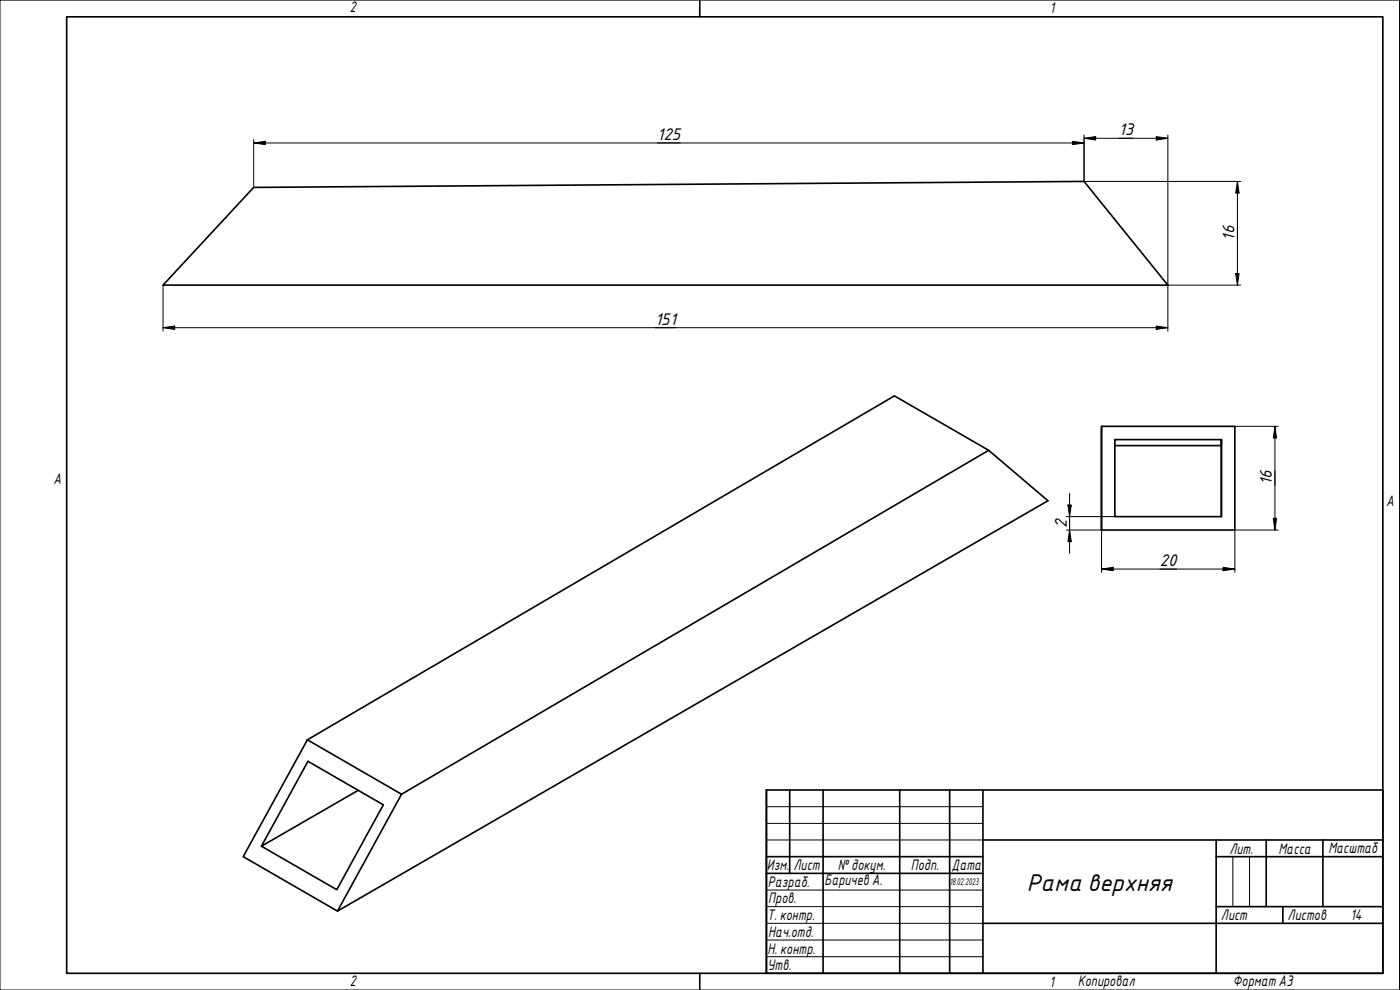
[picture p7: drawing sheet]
<svg xmlns="http://www.w3.org/2000/svg" width="420mm" height="297mm" viewBox="0 0 420 297" stroke-linecap="round" stroke-linejoin="round" font-family="sans-serif">
<path d="M76.1 56.2l249.2-1.8 25.2 31.1h-301.6zM296.7 135.1l-176.2 103.2M330.6 127.9h40v31.1h-40zM330.6 127.9v31.1M366.5 133.7v21.3M366.6 131.9h-32v23.1h32v-23.1l-.1 1.8h-31.9M92.3 222l28.2 16.3-19.2 35.1-28.3-16.4 19.3-35 176.1-103.2 28.3 16.3 17.8 15.1-213.2 123.2M107.5 237.1l-29 16.8 13.9-25.5 22.6 13.1-13.9 25.4-22.6-13" fill="none" stroke="#000" stroke-width=".49"/>
<path d="M20 5h395v287h-395zM210 0v5M210 292v5" fill="none" stroke="#000" stroke-width=".49"/>
<path d="M0 0h420v297h-420z" fill="none" stroke="#000" stroke-width=".3"/>
<g fill="none" stroke="#000" stroke-width=".49">
<path d="M230 237h185v55h-185zM237 237v25M247 237v55M270 237v55M285 237v55M295 237v55M230 257h65M295 252h120M365 257h50M365 252v40M380 252v20M397 252v20"/>
<path d="M230 262h65M295 277h120M365 272h50M385 272v5"/>
</g>
<path d="M230 242h65M230 247.1h65M230 252h65M370 257v15M375 257v15M230 267.1h65M230 272h65M230 277h65M230 282h65M230 287.1h65" fill="none" stroke="#000" stroke-width=".3"/>
<g fill="none" stroke="#000" stroke-width=".3">
<path d="M76.1 42.9l3.5-.5v1zM76.1 42.9h249.2M76.1 41.9v14.3M321.8 42.4l3.5 .5-3.5 .5zM325.3 41.5l3.5-.5v1zM325.3 40.5v13.9h47.1M325.3 41.5h25.2M347 41l3.5 .5-3.5 .5zM350.5 40.5v58.8M371.4 54.4l.5 3.5h-1.1zM371.4 54.4v31.1M48.9 98.3l3.5-.5v1z"/>
<path d="M48.9 98.3h301.6M48.9 85.5v13.8M347 97.8l3.5 .5-3.5 .5zM350.5 85.5h21.9M370.8 82.1h1.1l-.5 3.4zM370.6 127.9h13M382.6 127.9l.5 3.5h-1zM382.6 127.9v31.1M320 159h10.6v12.7M320 155h14.6M320.5 151.5h1l-.5 3.5zM321 159l.5 3.5h-1z"/>
<path d="M321 148v18M382.1 155.5h1l-.5 3.5zM383.6 159h-13v12.7M330.6 170.7l3.5-.5v1zM330.6 170.7h40M367.1 170.2l3.5 .5-3.5 .5z"/>
</g>
<g fill="#000">
<path d="M76.1 42.9l3.5-.5v1z" fill-rule="evenodd"/>
<path d="M321.8 42.4l3.5 .5-3.5 .5z" fill-rule="evenodd"/>
<path d="M325.3 41.5l3.5-.5v1z" fill-rule="evenodd"/>
<path d="M347 41l3.5 .5-3.5 .5z" fill-rule="evenodd"/>
<path d="M371.4 54.4l.5 3.5h-1.1z" fill-rule="evenodd"/>
<path d="M48.9 98.3l3.5-.5v1z" fill-rule="evenodd"/>
<path d="M347 97.8l3.5 .5-3.5 .5z" fill-rule="evenodd"/>
<path d="M370.8 82.1h1.1l-.5 3.4z" fill-rule="evenodd"/>
<path d="M382.6 127.9l.5 3.5h-1z" fill-rule="evenodd"/>
<path d="M320.5 151.5h1l-.5 3.5z" fill-rule="evenodd"/>
<path d="M382.1 155.5h1l-.5 3.5z" fill-rule="evenodd"/>
<path d="M321 159l.5 3.5h-1z" fill-rule="evenodd"/>
<path d="M330.6 170.7l3.5-.5v1z" fill-rule="evenodd"/>
<path d="M367.1 170.2l3.5 .5-3.5 .5z" fill-rule="evenodd"/>
</g>
<text font-size="7" x="308.1" y="267.4">Рама верхняя</text>
<g font-size="4.9">
<text x="335.7" y="40.6">13</text>
<text x="197.3" y="42">125</text>
<text x="370.5" y="72.2" transform="rotate(-90 370.5 72.2)">16</text>
<text x="196.6" y="97.5">151</text>
<text x="381.7" y="145.6" transform="rotate(-90 381.7 145.6)">16</text>
<text x="320.1" y="158.3" transform="rotate(-90 320.1 158.3)">2</text>
<text x="348.1" y="169.9">20</text>
</g>
<g font-size="4.4">
<text x="105" y="3.7">2</text>
<text x="315" y="3.8">1</text>
<text x="16" y="145.2">A</text>
<text x="416" y="151.7">A</text>
<text x="369" y="256.2">Лит.</text>
<text x="383.7" y="256.1">Масса</text>
<text x="398.7" y="256.1">Масштаб</text>
<text x="230.2" y="261.1">Изм.</text>
<text x="238.2" y="261.1">Лист</text>
<text x="251.5" y="261">№докум.</text>
<text x="273.4" y="261.2">Подп.</text>
<text x="285.6" y="261.2">Дата</text>
<text x="230.5" y="266.1">Разраб.</text>
<text x="247.4" y="265.7">Баричев А.</text>
<text x="230.6" y="271.1">Пров.</text>
<text x="230.2" y="276.2">Т. контр.</text>
<text x="230.5" y="281.1">Нач.отд.</text>
<text x="366.4" y="276.1">Лист</text>
<text x="386.4" y="276.1">Листов</text>
<text x="405.3" y="276">14</text>
<text x="230.4" y="286.1">Н. контр.</text>
<text x="230.3" y="291.1">Утв.</text>
<text x="105" y="295.9">2</text>
<text x="315" y="296.1">1</text>
<text x="323.5" y="295.8">Копировал</text>
<text x="370" y="295.8">Формат А3</text>
</g>
<text font-size="2.8" x="285" y="265.5">18.02.2023</text>
</svg>
